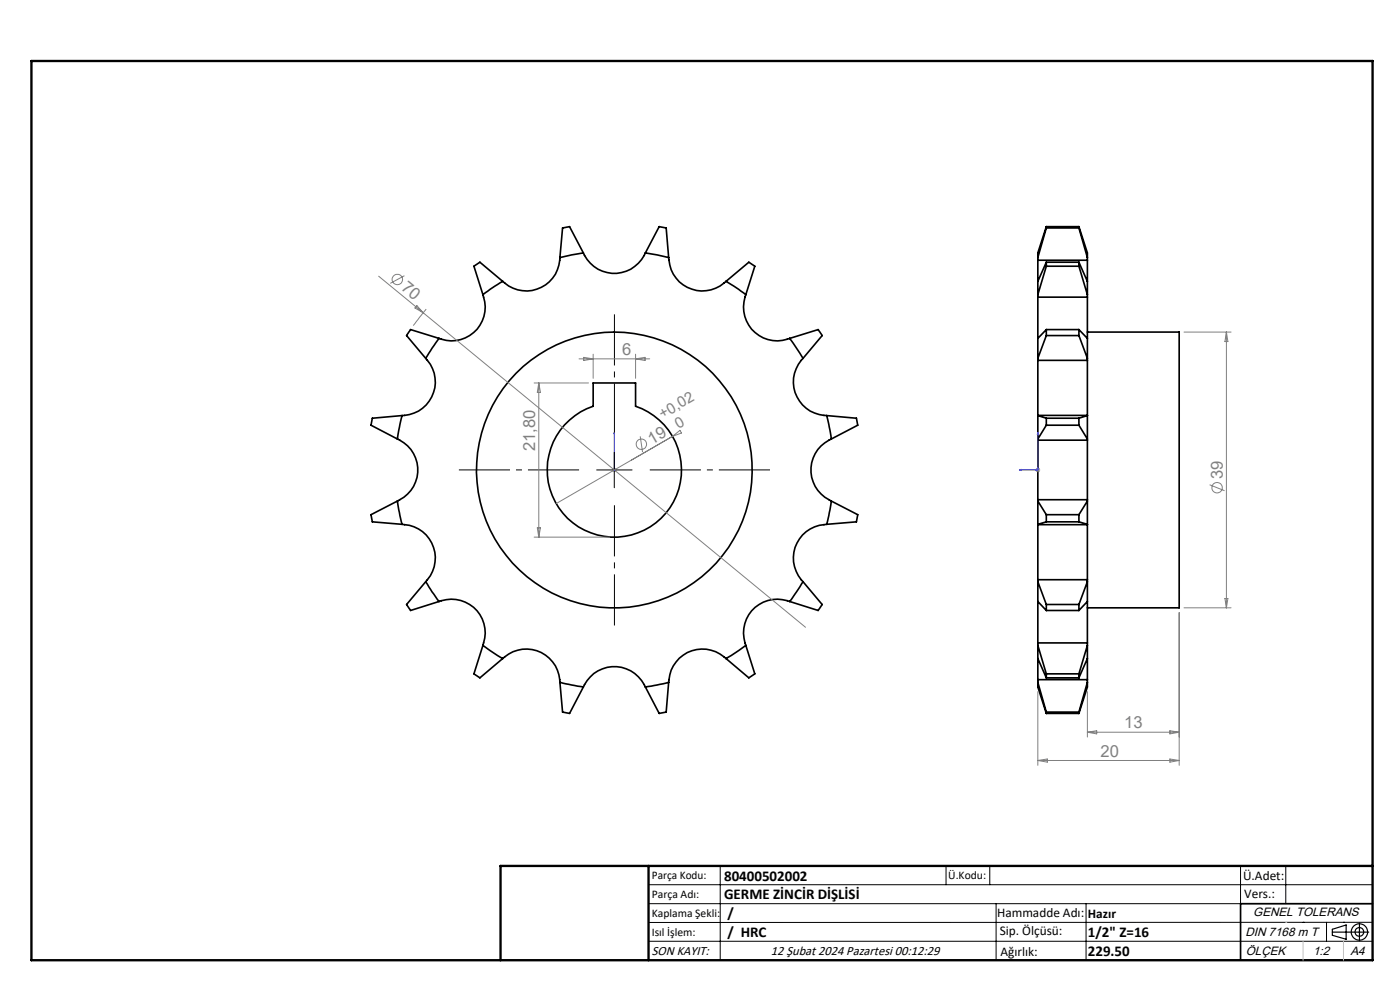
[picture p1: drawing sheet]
<svg xmlns="http://www.w3.org/2000/svg" width="297mm" height="210mm" viewBox="0 0 297 210" stroke-linecap="round" stroke-linejoin="round" font-family="sans-serif">
<g fill="none" stroke="#000" stroke-width=".35">
<path d="M106.6 59.7l-4.2 2.8M106.6 59.7l-4.8-4.1-1.1 .8-.2 .1 1.9 6M118.8 54.6a7.2 7.2 0 0 1-4.4 6.6 7.2 7.2 0 0 1-7.8-1.5M123.8 53.6l-5 1M123.8 53.6a7.1 7.1 0 0 0 6.5 4.4 7.1 7.1 0 0 0 6.6-4.4M123.8 53.6l-3-5.5-1.3 .2-.2 .1-.5 6.2M136.9 53.6l5 1M136.9 53.6l2.9-5.5 1.3 .2 .2 .1 .6 6.2M141.9 54.6a7.2 7.2 0 0 0 4.4 6.6 7.2 7.2 0 0 0 7.7-1.5M154 59.7l4.2 2.8M154 59.7l4.9-4.1 1.1 .8 .1 .1-1.9 6M220.2 59.7v2.8"/>
<path d="M220.2 55.2v4.5M220.2 54.6v.6M220.2 55.2h10.5M222 55.6v.9M222 48.1v.3M222 48.1l-1.8 5.5v1M222 55.6l-1.8 4.1M222 56.5l-1.8 6M222 56.5h6.9M222 55.6h6.9M222 48.4h6.9M222 48.4l-1.8 6.2"/>
<path d="M222 48.1h6.9M228.9 55.6v.9M228.9 48.1v.3M228.9 48.1l1.8 5.5v1M228.9 56.5l1.8 6M228.9 55.6l1.8 4.1M228.9 48.4l1.8 6.2M230.7 59.7v2.8M230.7 55.2v4.5M230.7 54.6v.6M90.3 76a7.2 7.2 0 0 1 1.5 7.7 7.2 7.2 0 0 1-6.5 4.5M93.1 71.8l-2.8 4.2"/>
<path d="M93.1 71.8l-6-1.9-.6 .9-.2 .4 4 4.8M102.4 62.5a7.1 7.1 0 0 1-1.5 7.7 7.1 7.1 0 0 1-7.8 1.6M158.2 62.5a7.1 7.1 0 0 0 1.6 7.7 7.1 7.1 0 0 0 7.7 1.6M167.5 71.8l2.9 4.2M167.5 71.8l6.1-1.9 .4 .6 .4 .7-4 4.8M170.4 76a7.1 7.1 0 0 0-1.6 7.7 7.1 7.1 0 0 0 6.6 4.5M220.2 76.4v11.7M220.2 71.8v4.2M220.2 63v8.8M220.2 62.5v.5M220.2 76v.4M220.2 76.4h10.5"/>
<path d="M220.2 63h10.5M222 69.9v1.3M222 69.9l-1.8 1.9M222 71.2l-1.8 4.8M222 71.2h6.9M222 69.9h6.9M228.9 69.9v1.3M228.9 71.2l1.8 4.8M228.9 69.9l1.8 1.9M230.7 76.4v11.7M230.7 71.8v4.2M230.7 63v8.8"/>
<path d="M230.7 70.4h19.5v58.5h-19.5M230.7 62.5v.5M230.7 76v.4M84.3 93.1a7.2 7.2 0 0 1 4.3 6.6 7.2 7.2 0 0 1-4.3 6.6M85.3 88.2l-1 4.9M85.3 88.2l-6.3 .5-.1 .4-.2 1.1 5.6 2.9M125.8 81.2h9v5a14.3 14.3 0 0 1 7 21.9 14.3 14.3 0 0 1-23 0 14.3 14.3 0 0 1 7-21.9zM175.4 88.2l1 4.9M175.4 88.2l6.3 .5 .1 .4 .2 1.1-5.6 2.9M176.4 93.1a7.2 7.2 0 0 0-4.4 6.6 7.2 7.2 0 0 0 4.4 6.6M220.2 88.2v4.9M220.2 93.4v12.6"/>
<path d="M220.2 88.2l1.8 .5M220.2 93.4h10.5M220.2 88.1v.1M220.2 93.1v.3M220.2 88.1h10.5M222 88.7v1.5M222 90.2l-1.8 2.9M222 90.2h6.9M222 88.7h6.9M228.9 88.7v1.5M228.9 90.2l1.8 2.9M230.7 88.2v4.9"/>
<path d="M230.7 93.4v12.6M230.7 88.1v.1M230.7 93.1v.3M230.7 88.2l-1.8 .5M84.3 106.3l1 4.9M84.3 106.3l-5.6 2.9 .3 1.5 6.3 .5M85.3 111.2a7.2 7.2 0 0 1 6.5 4.5 7.2 7.2 0 0 1-1.5 7.7M175.4 111.2a7.2 7.2 0 0 0-6.5 4.5 7.2 7.2 0 0 0 1.5 7.7M176.4 106.3l-1 4.9M176.4 106.3l5.6 2.9-.3 1.5-6.3 .5M220.2 106.3v4.9M220.2 111.3v11.7"/>
<path d="M220.2 106v.3M220.2 111.2v.1M220.2 106h10.5M220.2 106.3l1.8 2.9M220.2 111.3h10.5M222 109.2v1.5M222 109.2h6.9M222 110.7l-1.8 .5M222 110.7h6.9M228.9 109.2v1.5M228.9 110.7l1.8 .5M230.7 106.3v4.9"/>
<path d="M230.7 111.3v11.7M230.7 106v.3M230.7 111.2v.1M230.7 106.3l-1.8 2.9M90.3 123.4l2.8 4.2M90.3 123.4l-4 4.8 .5 .8 .3 .5 6-1.9M93.1 127.6a7.2 7.2 0 0 1 7.8 1.6 7.2 7.2 0 0 1 1.5 7.7M102.4 136.9l4.2 2.8M102.4 136.9l-1.9 6 1.1 .8 .2 .1 4.8-4.1M106.6 139.7a7.2 7.2 0 0 1 7.8-1.5 7.2 7.2 0 0 1 4.4 6.5M154 139.7a7.2 7.2 0 0 0-7.7-1.5 7.2 7.2 0 0 0-4.4 6.5M158.2 136.9l-4.2 2.8"/>
<path d="M158.2 136.9l1.9 6-1.1 .8-.1 .1-4.9-4.1M167.5 127.6a7.2 7.2 0 0 0-7.7 1.6 7.2 7.2 0 0 0-1.6 7.7M170.4 123.4l-2.9 4.2M170.4 123.4l4 4.8-.5 .8-.3 .5-6.1-1.9M220.2 123.4v4.2M220.2 127.6v8.8M220.2 136.9v2.8M220.2 139.7v4.5M220.2 123v.4M220.2 136.4v.5M220.2 123h10.5M220.2 123.4l1.8 4.8"/>
<path d="M220.2 127.6l1.8 1.9M220.2 136.4h10.5M220.2 136.9l1.8 6M220.2 139.7l1.8 4.1M222 128.2v1.3M222 128.2h6.9M222 129.5h6.9M228.9 128.2v1.3M230.7 123.4v4.2M230.7 127.6v8.8M230.7 136.9v2.8M230.7 139.7v4.5"/>
<path d="M230.7 123v.4M230.7 136.4v.5M230.7 123.4l-1.8 4.8M230.7 127.6l-1.8 1.9M230.7 136.9l-1.8 6M230.7 139.7l-1.8 4.1M118.8 144.7l5 1M118.8 144.7l.5 6.4h.2l1.3 .2 3-5.6M123.8 145.7a7.2 7.2 0 0 1 6.5-4.3 7.2 7.2 0 0 1 6.6 4.3M141.9 144.7l-5 1M141.9 144.7l-.6 6.4h-.2l-1.3 .2-2.9-5.6M220.2 144.7v1l1.8 5.6"/>
<path d="M220.2 144.2v.5M220.2 144.2h10.5M220.2 144.7l1.8 6.4M222 142.9v.9M222 151.1v.2M222 142.9h6.9M222 143.8h6.9M222 151.1h6.9M222 151.3h6.9M228.9 142.9v.9M228.9 151.1v.2M230.7 144.7v1l-1.8 5.6"/>
<path d="M230.7 144.2v.5M230.7 144.7l-1.8 6.4M291.2 191.7h-28v12"/>
<circle cx="130.3" cy="99.7" r="29.3"/>
</g>
<g fill="none" stroke="#808080" stroke-width=".21">
<path d="M80.3 58.6l90.6 74.5M85.8 58.5l-3 1.6M88.4 64.8l1.4 1.5-1.8-1zM90.4 65.6l-2.7 3.5M122.8 76.1h15M123.8 75.8l2 .3-2 .4zM125.8 75.1v5.1M134.8 75.1v5.1M134.8 76.1l2-.3v.7zM251.2 70.4h10M260.2 70.4v58.5M260.2 70.4l.3 2.1h-.6z"/>
<path d="M113.3 81.2h11.5M114.3 81.2v32.7M114.3 81.2l.4 2h-.7zM129.8 99.7h1M130 99.3l.7 .7M130.3 99.2v1M130.7 99.3l-.7 .7M135.8 92.6l.5 3.3M142.7 92.6l-24.7 14.2M142.7 92.6l1.6-1.3 .3 .6zM219.7 99.7h1M219.8 99.3l.7 .7"/>
<path d="M220.2 99.2v1M220.5 99.3l-.7 .7M113.3 113.9h16M114 112h.7l-.4 1.9zM256.6 102.8l3.2 1.3M250.2 130v32.3M251.2 128.9h10M259.9 127h.6l-.3 1.9zM220.2 146.7v15.6M230.7 146.7v9.6M230.7 155.3h19.5M230.7 155.3l2-.3v.7z"/>
<path d="M248.2 155l2 .3-2 .4zM220.2 161.3h30M220.2 161.3l2-.3v.7zM248.2 161l2 .3-2 .4z"/>
<circle cx="84.3" cy="59.3" r="1.12"/>
<circle cx="136.1" cy="94.2" r="1.09"/>
<circle cx="258.2" cy="103.4" r="1.11"/>
</g>
<g fill="none" stroke="#000" stroke-width=".25">
<path d="M282.6 197.7h7.8M282.6 197.1l3-.9v3l-3-.8zM288.4 195.8v3.8M106.2 203.7h185"/>
<circle cx="288.4" cy="197.7" r="1.74"/>
<circle cx="288.4" cy="197.7" r=".93"/>
</g>
<path d="M130.3 99.6v.2zM130.3 91.7v.4v-.4M130.3 99.7h.1M130.3 91.7v8M216.2 99.7l.4-.1v.2zM220.2 91.7v8h-4M220.2 91.7l.1 .4h-.2z" fill="none" stroke="#00f" stroke-width=".21"/>
<path d="M122.8 99.7h-25.5M130.3 92.2v-25.5M137.8 99.7h25.5M130.3 107.2v25.5" fill="none" stroke="#000" stroke-width=".21" stroke-dasharray="15.2 1.3 1.3 1.3" stroke-dashoffset="4.4" stroke-linecap="butt"/>
<g fill="none" stroke="#000" stroke-width=".21">
<path d="M126.6 99.7h7.5M130.3 95.9v7.6M137.6 187.7h153.6M137.6 191.7h153.6M137.6 199.7h153.6M152.8 183.7v20M200.7 183.7v4M210 183.7v4M211.3 191.7v12M230.4 191.7v12M263.2 183.7v20M272.8 183.7v8"/>
<path d="M276.4 195.6h.1M281.4 195.6v4.1M285 195.6h.1M291.2 195.6l-153.6 .1"/>
</g>
<path d="M6.7 12.9h284.5v190.8h-284.5zM137.6 183.7v20M291.2 183.7h-185v20" fill="none" stroke="#000" stroke-width=".5"/>
<path d="M276.4 199.7v4M285 199.7v4" fill="none" stroke="#c0c0c0" stroke-width=".21"/>
<path d="M272.8 195.6h.1" fill="none" stroke="#c0c0c0" stroke-width=".25"/>
<g fill="#00f">
<path d="M130.3 99.6v.2zM130.3 91.7v.4z"/>
<path d="M216.2 99.7l.4 .1v-.2zM220.2 91.7l-.1 .4h.2z"/>
</g>
<g font-size="3.5" fill="#808080">
<text x="85" y="61.3" transform="rotate(39 85 61.3)">70</text>
<text x="132" y="75.3">6</text>
<text x="113.5" y="95.7" transform="rotate(-90 113.5 95.7)">21,80</text>
<text x="138.2" y="94.3" transform="rotate(-30 138.2 94.3)">19</text>
<text x="259.4" y="101.6" transform="rotate(-90 259.4 101.6)">39</text>
<text x="238.5" y="154.5">13</text>
<text x="233.5" y="160.5">20</text>
</g>
<g font-size="3.2" fill="#808080">
<text x="140.6" y="88.9" transform="rotate(-30 140.6 88.9)">+0,02</text>
<text x="143.9" y="91" transform="rotate(-30 143.9 91)">0</text>
</g>
<g font-size="3.2">
<text x="153.6" y="190.8">GERME ZİNCİR DİŞLİSİ</text>
<text x="153.6" y="186.8">80400502002</text>
<text x="154.3" y="194.8">/</text>
<text x="154.3" y="198.8">/ HRC</text>
<text x="230.8" y="198.7">1/2&quot; Z=16</text>
<text x="230.8" y="202.8">229.50</text>
</g>
<g font-size="2.8">
<text x="263.7" y="186.7">Ü.Adet:</text>
<text x="263.9" y="190.5">Vers.:</text>
<text x="211.5" y="194.5">Hammadde Adı:</text>
<text x="230.8" y="194.7">Hazır</text>
<text x="138.3" y="202.6">SON KAYIT:</text>
<text x="163.6" y="202.6">12 Şubat 2024 Pazartesi 00:12:29</text>
<text x="212.1" y="198.4">Sip. Ölçüsü:</text>
<text x="212.2" y="202.7">Ağırlık:</text>
</g>
<g font-size="2.6">
<text x="265.9" y="194.4">GENEL TOLERANS</text>
<text x="264.2" y="198.5">DIN 7168 m T</text>
<text x="264.3" y="202.6">ÖLÇEK</text>
<text x="278.5" y="202.6">1:2</text>
<text x="286.5" y="202.6">A4</text>
</g>
<g font-size="2.5">
<text x="138.3" y="186.4">Parça Kodu:</text>
<text x="138.3" y="190.5">Parça Adı:</text>
<text x="201.2" y="186.5">Ü.Kodu:</text>
<text x="138.3" y="194.5">Kaplama Şekli:</text>
<text x="138.3" y="198.6">Isıl İşlem:</text>
</g>
</svg>
